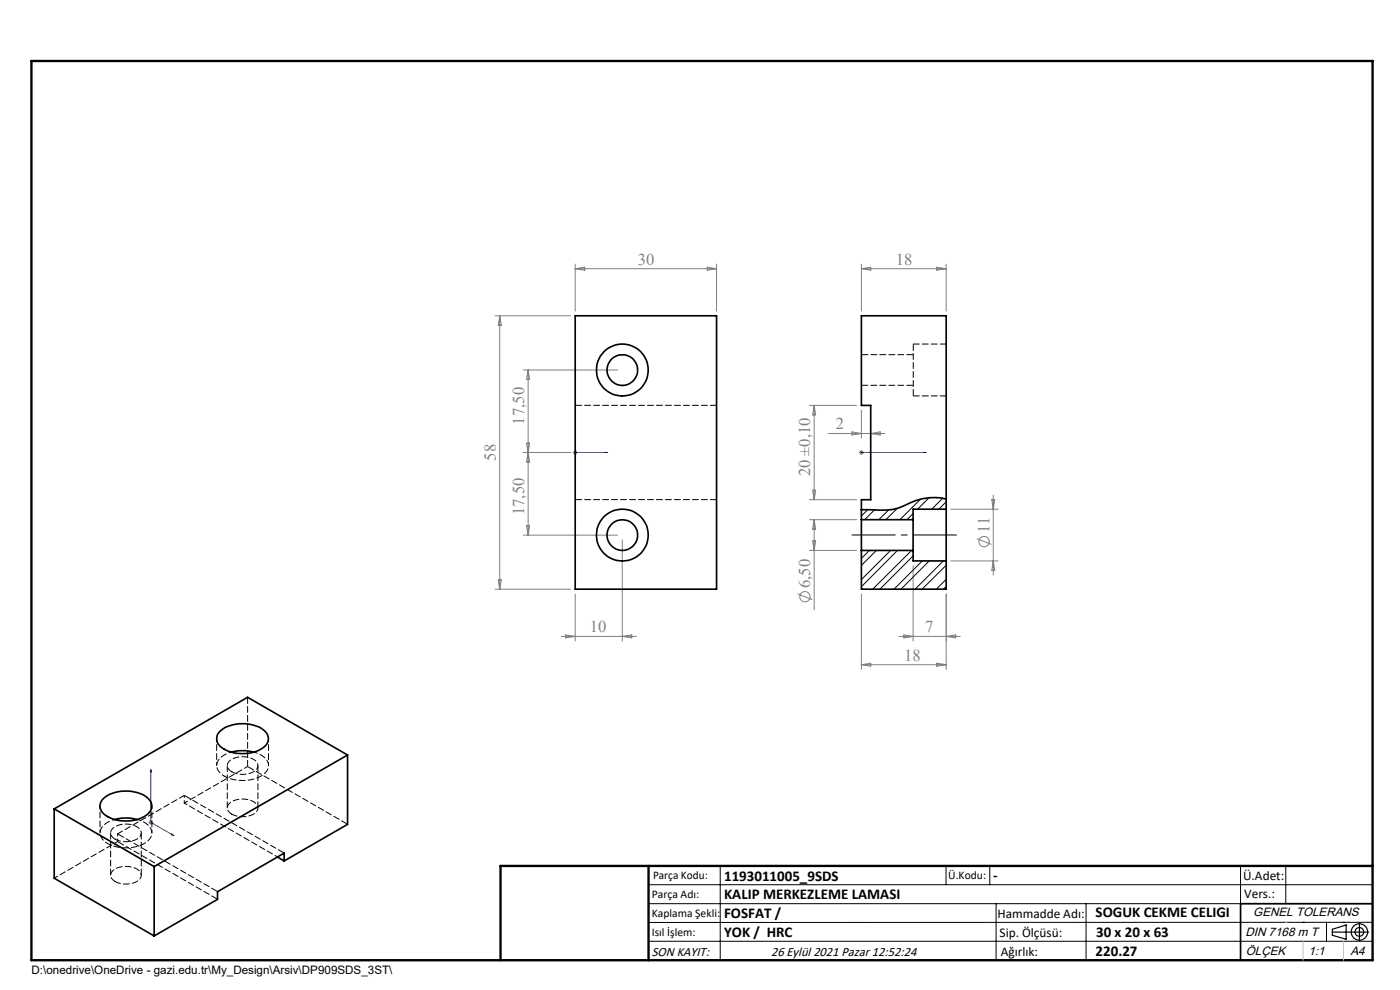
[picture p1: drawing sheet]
<svg xmlns="http://www.w3.org/2000/svg" width="297mm" height="210mm" viewBox="0 0 297 210" stroke-linecap="round" stroke-linejoin="round" font-family="sans-serif">
<g fill="none" stroke="#808080" stroke-width=".21">
<path d="M122 56v10M122 57h30M122 57l2-.3v.6zM150 56.7l2 .3-2 .3zM152 56v10M182.7 56v10M182.7 57h18M182.7 57l2-.3v.6zM198.7 56.7l2 .3-2 .3zM200.7 56v10M105 67h16M106 67v58"/>
<path d="M106 67l.4 2h-.7zM111 78.5h20M112 78.5v35M112 78.5l.4 2h-.7zM111 96h10M111.7 94h.7l-.4 2zM112 96l.4 2h-.7zM121.5 96h1M121.7 95.6l.7 .7M122 95.5v1M122.4 95.6l-.7 .7M171.7 86h10"/>
<path d="M172.7 86v20M172.7 86l.3 2h-.6zM175.8 92h11.9M180.7 91.6l2 .4-2 .3zM182.2 96h1M182.4 95.6l.7 .7M182.7 87v5.9M182.7 95.5v1M183.1 95.6l-.7 .7M184.7 92l2-.4v.7zM111 113.5h20M111.7 111.5h.7l-.4 2z"/>
<path d="M132 114.5v21.5M171.7 106h10M171.7 110.2h10M171.7 116.8h10M172.4 104h.6l-.3 2zM172.4 114.8h.6l-.3 2zM172.7 110.2v19.2M172.7 110.2l.3 2h-.6zM201.7 108h10M201.7 119h10M207.2 114.3l3.1 1.2M210.4 106h.6l-.3 2z"/>
<path d="M210.7 105v17M210.7 119l.3 2h-.6zM105 125h16M105.7 123h.7l-.4 2zM119 135h16M120 134.7l2 .3-2 .3zM122 126v10M132 135l2-.3v.6zM169.2 126l3.1 1.2M182.7 126v16M190.7 135h13M191.7 134.7l2 .3-2 .3z"/>
<path d="M193.7 120v16M200.7 126v16M200.7 135l2-.3v.6zM182.7 141l2-.3v.6zM182.7 141h18M198.7 140.7l2 .3-2 .3zM31.5 174.4h1M31.6 174.1l.7 .7M32 173.9v1M32.3 174.1l-.7 .7"/>
<circle cx="208.8" cy="114.9" r="1.09"/>
<circle cx="170.8" cy="126.6" r="1.1"/>
</g>
<g fill="none" stroke="#000" stroke-width=".25">
<path d="M282.6 197.7h7.8M282.6 197.1l3-.9v3l-3-.8zM288.4 195.8v3.8M106.2 203.7h185"/>
<circle cx="288.4" cy="197.7" r="1.74"/>
<circle cx="288.4" cy="197.7" r=".93"/>
</g>
<path d="M121.8 96h.4zM122 96h.1M122 96h6.9M128.9 96h-.7h.7M182.6 96h.3zM182.7 96h.1M182.7 96h13.8M196.5 96h-.6h.6M32 163.2v11.2l4.9 2.9M32 163.2l.1 .6-.2-.1zM36.4 176.8l.5 .5-.5-.2z" fill="none" stroke="#00f" stroke-width=".21"/>
<path d="M202.9 113.5h-22.2" fill="none" stroke="#000" stroke-width=".21" stroke-dasharray="15.2 1.3 1.3 1.3" stroke-dashoffset="6.1"/>
<g fill="none" stroke="#000" stroke-width=".21">
<path d="M137.6 187.7h153.6M137.6 191.7h153.6M137.6 199.7h153.6M152.8 183.7v20M200.7 183.7v4M210 183.7v4M211.3 191.7v12M230.4 191.7v12M263.2 183.7v20M272.8 183.7v8M276.4 195.6h.1M281.4 195.6v4.1"/>
<path d="M285 195.6h.1M291.2 195.6l-153.6 .1"/>
</g>
<path d="M291.2 191.7h-28v12" fill="none" stroke="#000" stroke-width=".35"/>
<path d="M6.7 12.9h284.5v190.8h-284.5zM137.6 183.7v20M291.2 183.7h-185v20" fill="none" stroke="#000" stroke-width=".5"/>
<path d="M276.4 199.7v4M285 199.7v4" fill="none" stroke="#c0c0c0" stroke-width=".21"/>
<path d="M272.8 195.6h.1" fill="none" stroke="#c0c0c0" stroke-width=".25"/>
<g fill="#00f">
<path d="M128.2 96h.7zM121.8 96h.4z"/>
<path d="M182.6 96h.3zM195.9 96h.6z"/>
<path d="M36.4 176.8l.5 .5-.5-.2zM32 163.2l.1 .6-.2-.1z"/>
</g>
<g fill="none" stroke="#000" stroke-width=".35">
<path d="M122 67h30v58h-30zM182.7 110.2v6.6M182.7 116.8v8.2h18v-6M182.7 110.2h11M182.7 116.8h11M193.7 110.2v6.6M193.7 116.8v2.2h7M200.7 105.9a12 12 0 0 0-8.9 1.4 10.9 10.9 0 0 1-6.4 .9l-2.7-.1M200.7 108v11M200.7 108v-41h-18v19h2v20h-2v4.2M200.7 108h-7v2.2M46.8 155a8.1 8.1 0 0 1 9.3 0 2.27 2.27 0 0 1-.7 3.9 8.3 8.3 0 0 1-8.6-.5 2.17 2.17 0 0 1 0-3.4z"/>
<path d="M49.1 159.6a9.1 9.1 0 0 1 4.7 0M11.5 171.6v14.7l21.2 12.2M11.5 171.6l21.2 12.2M22 169.3a8.1 8.1 0 0 1 9.4 0 2.26 2.26 0 0 1-.8 3.9 8 8 0 0 1-8.9-.8 2.09 2.09 0 0 1 .3-3.1zM24.3 173.8a9.2 9.2 0 0 1 4.8 0M73.7 160.2l-21.2-12.3-41 23.7M73.7 160.2l-41 23.6M73.7 160.2v14.7l-13.4 7.7M32.7 183.8v14.7M58.9 181.8l1.4 .8M60.3 182.6v-1.6l-14.2 8.2v1.6l-13.4 7.7"/>
<circle cx="132" cy="78.5" r="5.5"/>
<circle cx="132" cy="78.5" r="3.2"/>
<circle cx="132" cy="113.5" r="5.5"/>
<circle cx="132" cy="113.5" r="3.2"/>
</g>
<path d="M193.7 73v11M193.7 75.2h-11M122 86h30M182.7 81.7h11M152 106h-30" fill="none" stroke="#000" stroke-width=".21" stroke-dasharray="1.3 .6" stroke-dashoffset="-.1"/>
<g fill="none" stroke="#000" stroke-width=".21">
<path d="M184.1 108.1l-1.4 1.4M184.4 116.8l-1.7 1.7M185.5 108.2l-2.1 2M185.9 116.8l-3.2 3.1M188.5 108.2l-2.1 2M188.9 116.8l-6.2 6.1M190.4 107.8l-2.5 2.4M190.4 116.8l-7.7 7.7M193.4 116.8l-8.3 8.2M193.7 117.9l-7 7.1M193.7 108.9l-1.3 1.3M195.3 105.9l-4.4 4.3"/>
<path d="M195.7 119l-6 6M197.1 105.6l-2.4 2.4M197.1 119l-6 6M200 105.7l-2.3 2.3M200.1 119l-6 6M200.7 119.9l-5.1 5.1M200.7 106.4l-1.5 1.6M200.7 122.9l-2.1 2.1M200.7 124.4l-.6 .6"/>
</g>
<path d="M200.7 73h-7M193.7 84h7M52.5 147.9v14.7M23.5 176.7v9M48.2 162.4v9M54.7 171.4v-9M30 185.7v-9" fill="none" stroke="#000" stroke-width=".21" stroke-dasharray="1.3 .6"/>
<path d="M22.8 178.9a8.2 8.2 0 0 0 8.6-.5 2.28 2.28 0 0 0-.8-4l-1.5-.6M25 178.5l-13.5 7.8M47.6 164.6a8.2 8.2 0 0 0 8.5-.5 2.28 2.28 0 0 0-.7-4l-1.5-.6M52.5 162.6l-13.4 7.7" fill="none" stroke="#000" stroke-width=".21" stroke-dasharray="1.3 .6" stroke-dashoffset=".5"/>
<path d="M49.1 159.5a3.6 3.6 0 0 0-3.1 2.9l.3 1 .5 .7 .8 .5M24.3 173.8a3.6 3.6 0 0 0-3.1 2.9l.3 1 .6 .7 .7 .5" fill="none" stroke="#000" stroke-width=".21" stroke-dasharray="1.3 .6" stroke-dashoffset=".7"/>
<path d="M24.4 178a4.5 4.5 0 0 0 5.4-.8 1.46 1.46 0 0 0-1-1.9 4.6 4.6 0 0 0-5.1 .7 1.37 1.37 0 0 0 .7 2M25 176.9l14.1-8.2M49.2 163.7a4.5 4.5 0 0 0 5.4-.7 1.46 1.46 0 0 0-1-2 4.6 4.6 0 0 0-5.1 .7 1.37 1.37 0 0 0 .7 2M49.2 172.7a4.5 4.5 0 0 0 5.4-.8 1.46 1.46 0 0 0-1-1.9 4.6 4.6 0 0 0-5.1 .7 1.37 1.37 0 0 0 .7 2M24.4 187a4.5 4.5 0 0 0 5.4-.8 1.46 1.46 0 0 0-1-2 4.6 4.6 0 0 0-5.1 .8 1.37 1.37 0 0 0 .7 2" fill="none" stroke="#000" stroke-width=".21" stroke-dasharray="1.3 .6" stroke-dashoffset=".1"/>
<path d="M39.1 168.7l21.2 12.3M73.7 174.8l-21.2-12.2M46.2 189.1l-21.2-12.2M46.2 190.8l-21.2-12.3" fill="none" stroke="#000" stroke-width=".21" stroke-dasharray="1.3 .6" stroke-dashoffset="-.2"/>
<path d="M25 176.9v1.6M39.1 168.7v1.6" fill="none" stroke="#000" stroke-width=".21" stroke-dasharray="1.3 .6" stroke-dashoffset=".8"/>
<path d="M46 156.7v5.7M21.2 171v5.7M32.2 176.7v-5.7M39.1 170.3l19.8 11.5M57 162.4v-5.7" fill="none" stroke="#000" stroke-width=".21" stroke-dasharray="1.3 .6" stroke-dashoffset=".6"/>
<g font-size="3.5" fill="#808080">
<text x="135.3" y="56.1">30</text>
<text x="190" y="56.1">18</text>
<text x="111.2" y="90.1" transform="rotate(-90 111.2 90.1)">17,50</text>
<text x="177.3" y="91.1">2</text>
<text x="105.2" y="97.7" transform="rotate(-90 105.2 97.7)">58</text>
<text x="171.9" y="101" transform="rotate(-90 171.9 101)">20 ±0,10</text>
<text x="111.2" y="109.3" transform="rotate(-90 111.2 109.3)">17,50</text>
<text x="209.9" y="113.1" transform="rotate(-90 209.9 113.1)">11</text>
<text x="171.9" y="124.8" transform="rotate(-90 171.9 124.8)">6,50</text>
<text x="125.1" y="134.1">10</text>
<text x="196.3" y="134.1">7</text>
<text x="191.8" y="140.1">18</text>
</g>
<g font-size="3.2">
<text x="153.6" y="186.8">1193011005_9SDS</text>
<text x="153.6" y="190.8">KALIP MERKEZLEME LAMASI</text>
<text x="210.7" y="186.6">-</text>
<text x="153.6" y="194.8">FOSFAT /</text>
<text x="232.4" y="194.5">SOGUK CEKME CELIGI</text>
<text x="153.6" y="198.8">YOK / HRC</text>
<text x="232.4" y="202.8">220.27</text>
<text x="232.5" y="198.8">30 x 20 x 63</text>
</g>
<g font-size="2.8">
<text x="263.7" y="186.7">Ü.Adet:</text>
<text x="263.9" y="190.5">Vers.:</text>
<text x="211.6" y="194.8">Hammadde Adı:</text>
<text x="138.3" y="202.8">SON KAYIT:</text>
<text x="163.6" y="202.8">26 Eylül 2021 Pazar 12:52:24</text>
<text x="212.1" y="198.7">Sip. Ölçüsü:</text>
<text x="212.3" y="202.7">Ağırlık:</text>
</g>
<g font-size="2.6">
<text x="265.9" y="194.4">GENEL TOLERANS</text>
<text x="264.2" y="198.5">DIN 7168 m T</text>
<text x="264.3" y="202.6">ÖLÇEK</text>
<text x="277.6" y="202.6">1:1</text>
<text x="286.5" y="202.6">A4</text>
</g>
<g font-size="2.5">
<text x="138.3" y="190.5">Parça Adı:</text>
<text x="138.5" y="186.5">Parça Kodu:</text>
<text x="201.2" y="186.5">Ü.Kodu:</text>
<text x="138.3" y="194.5">Kaplama Şekli:</text>
<text x="138.3" y="198.6">Isıl İşlem:</text>
<text x="6.7" y="206.7">D:\onedrive\OneDrive - gazi.edu.tr\My_Design\Arsiv\DP909SDS_3ST\</text>
</g>
</svg>
